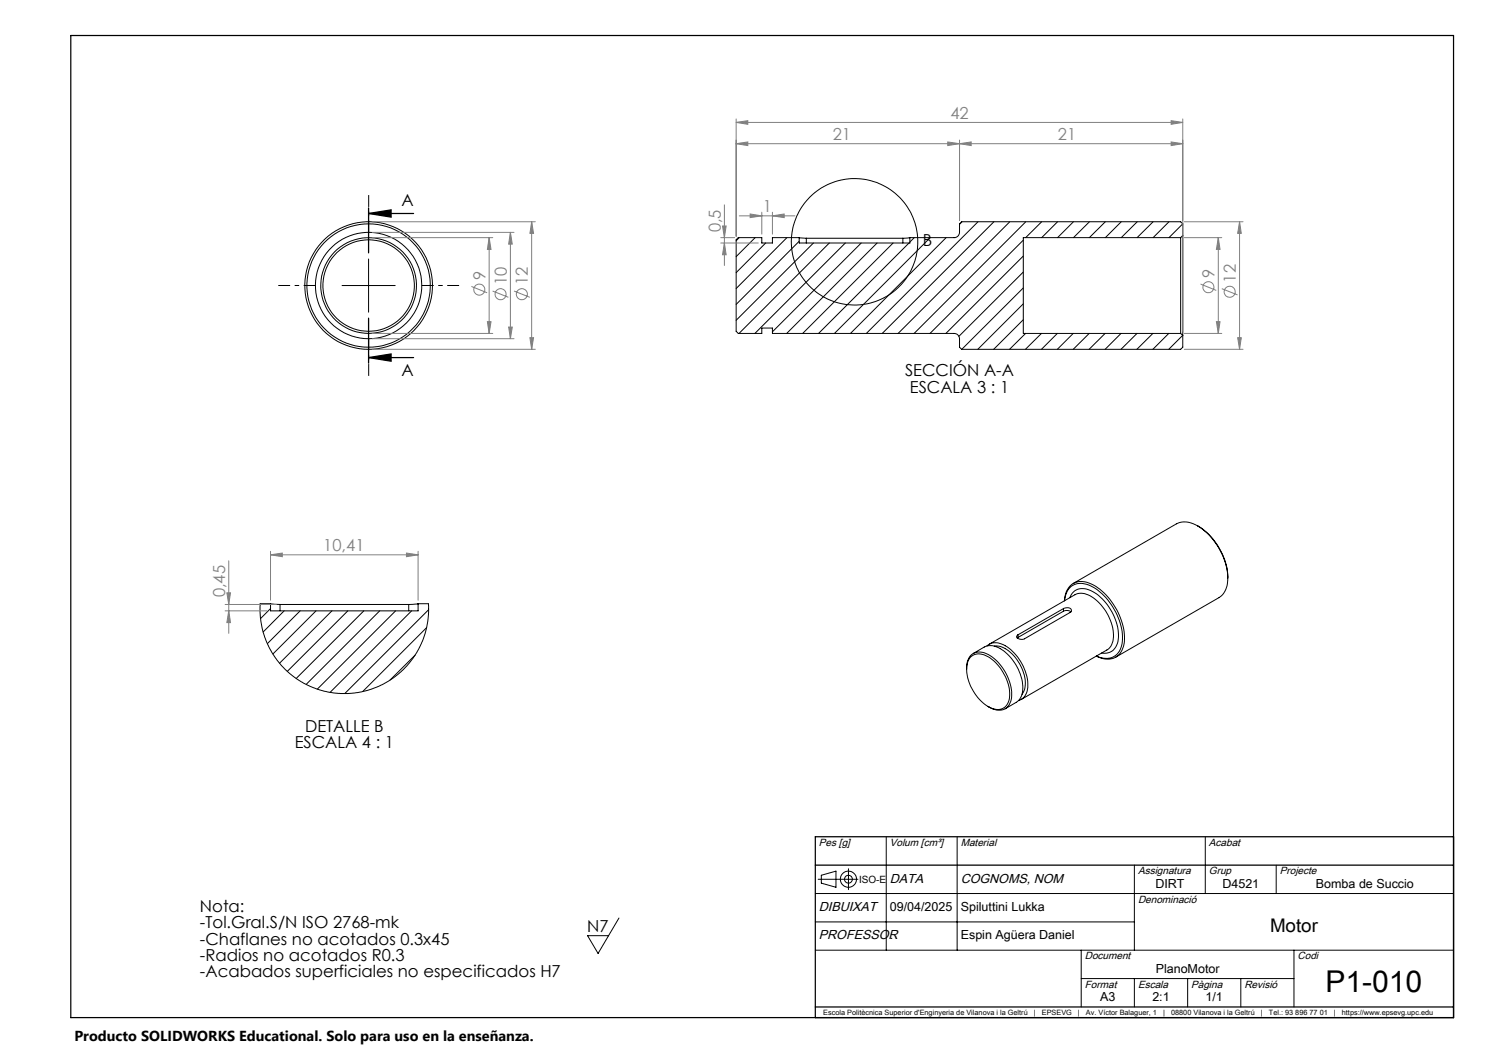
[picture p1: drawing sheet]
<svg xmlns="http://www.w3.org/2000/svg" width="420mm" height="297mm" viewBox="0 0 420 297" stroke-linecap="round" stroke-linejoin="round" font-family="sans-serif">
<g fill="none" stroke="#000" stroke-width=".28">
<path d="M104 73.1v14.9M208.5 67l-.9 .9M213 67l-5.4 5.4M216 68.5l-8.4 8.4M222 67l-14.4 14.4M225.4 67l2 .2M225.4 67h-7.5v1.5h-3v-1.5h-6.7l-.6 .6v25.8l.6 .6h6.7v-1.5h3v1.5h51.2a1.51 1.51 0 0 1 1.6 1.5v2.4l.6 .6M225.4 68l-17.8 17.9M225.4 67v1.5h31.2v-1.5M227.4 67.2h27.3M227.4 67.2v1.3M229.4 68.5l-21.8 21.8"/>
<path d="M233.9 68.5l-25.4 25.5M238.4 68.5l-25.5 25.5M242.9 68.5l-25 25.1M247.4 68.5l-25.5 25.5M251.9 68.5l-25.5 25.5M254.7 67.2v1.3M256.4 68.5l-25.5 25.5M256.6 67l-1.9 .2M257.9 67l-1.3 1.3M262.4 67l-27 27M266.9 67l-27 27M271.4 62.5l-.7 .8"/>
<path d="M275.9 62.5l-31.5 31.5M280.4 62.5l-31.6 31.5M284.8 62.5l-31.5 31.5M288.6 67.7l-26.3 26.3M288.6 72.2l-21.8 21.8M288.6 76.7l-18.1 18.2M289.3 62.5l-31.5 31.5M293.8 62.5l-4.5 4.5M298.3 62.5l-4.5 4.5M302.8 62.5l-4.5 4.5M307.3 62.5l-4.5 4.5M311.8 62.5l-4.5 4.5"/>
<path d="M316.3 62.5l-4.5 4.5M320.8 62.5l-4.5 4.5M325.3 62.5l-4.6 4.5M329.7 62.5l-4.4 4.5M333 67v27M333 67h-44.4v27h44.4M333.6 66.4v28.2M333.6 63.1l-.6-.6h-61.7l-.6 .6v2.4a1.51 1.51 0 0 1-1.6 1.5h-12.5M333.6 63.1l-3.9 3.9M333.6 66.4l-.6 .6M333.6 63.1v3.3M96.5 80.5h15"/>
<path d="M288.6 81.2l-17.3 17.3M288.6 85.7l-12.8 12.8M288.6 90.2l-8.3 8.3M289.3 94l-4.5 4.5M293.8 94l-4.6 4.5M298.2 94l-4.4 4.5M302.7 94l-4.5 4.5M307.2 94l-4.5 4.5M311.7 94l-4.5 4.5M316.2 94l-4.5 4.5M320.7 94l-4.5 4.5M325.2 94l-4.5 4.5"/>
<path d="M329.7 94l-4.5 4.5M333 94l.6 .6M333.6 94.6l-3.9 3.9M333.6 94.6v3.3l-.6 .6h-61.7M337.9 148.3a6.1 6.1 0 0 0-6-.6l-29.2 16.9M337.9 148.3a18.5 18.5 0 0 1 8.4 15.6 5.7 5.7 0 0 1-2.4 4.7l-29.2 16.7M337.9 148.3a18.1 18.1 0 0 1 8.4 14.8M76.3 170.3h-2.9v3.9l.6 3.2 1 3.1 1.3 2.8 1.9 2.9 2 2.3 1.7 1.6 3.8 2.6 2.8 1.3 2.9 .9 4.6 .7h2.8l3.3-.5 4.8-1.6 4.1-2.3 2-1.6 2-2.1 2.1-2.6 1.7-3.2 1.3-3.5 .6-3.1 .2-4.8h-3M76.3 170.3l2.7 .2M76.3 171.7l-2.8 2.8M76.3 170.3v2h41.6v-2M79 170.5h36.3"/>
<path d="M79 170.5v1.8M80.2 172.3l-6 6M84.7 172.3l-9.3 9.2M89.1 172.3l-12.1 12.2M93.6 172.3l-14.8 14.8M98.1 172.3l-17.1 17.1M102.6 172.3l-19.1 19.1M107.1 172.3l-20.7 20.7M111.6 172.3l-22.1 22.1M115.3 170.5v1.8M116.1 172.3l-23 23M117.9 170.3l-2.6 .2"/>
<path d="M118.1 170.3l-.2 .2M120.3 177l-18 18M120.9 172l-23.6 23.6M287.1 179.8l-.2 .1M287.1 179.1v.7M300 171.7a1.44 1.44 0 0 1 2.2 .6l-.4 .5-12.8 7.4a1.64 1.64 0 0 1-2.3-.7l.4-.4M300 172.4a2.02 2.02 0 0 1 2.1 .2M300 171.7l-12.9 7.4M300 172.4l-12.9 7.4M300 171.7v.7M301.8 168.6a3.9 3.9 0 0 1 5.8-2.1 14.8 14.8 0 0 1 7.7 14.4 3.8 3.8 0 0 1-4.5 3.3M117.1 184.8l-7.1 7"/>
<path d="M272.7 188.8a4 4 0 0 1 3.5-4.9 9.8 9.8 0 0 1 7.4 5.7 10.4 10.4 0 0 1 1.3 8.7 3.5 3.5 0 0 1-5.4 1.4l-.8-.4M273.8 185.3a4.2 4.2 0 0 1 5.5 .3 12.7 12.7 0 0 1 5.3 12.1 3.4 3.4 0 0 1-5.3 1.9 12.8 12.8 0 0 1-6.5-12.2l.3-1zM274.5 184.3l3.1-1.8a5.1 5.1 0 0 1 5.6 1.2 13.4 13.4 0 0 1 5.1 12.1l-.6 1.4-.6 .6-3.6 2.1M278.4 182.2a4.1 4.1 0 0 1 5.2-.1 13.2 13.2 0 0 1 6.1 12.9 3.4 3.4 0 0 1-2.4 2.6M279.1 181.7l24.1-14a5.2 5.2 0 0 1 5.8 1.4 13.5 13.5 0 0 1 4.9 11.7l-.5 1.4-.9 1-24.4 14.1M280.5 182.2a7.3 7.3 0 0 1 6.3 3.9 9.5 9.5 0 0 1 1.8 9.2l-.3 .5M309.3 185a4.7 4.7 0 0 0 4.9 .2 4.7 4.7 0 0 0 2.4-4.3 17.6 17.6 0 0 0-9.4-15.8 4.7 4.7 0 0 0-6.9 4.3l-.1 .1a5.1 5.1 0 0 1 4.7-5.5 12.7 12.7 0 0 1 9.2 6.5 15.8 15.8 0 0 1 2.8 11.8 4.7 4.7 0 0 1-6.9 3.1l-.8-.3M250 236v32M270 236v32M340 236v16M174.6 258.9l-5.9 10-3-5h5.9M230 252h180"/>
<path d="M230.8 248h11.2M231.7 246.9l4.1-1.2v4.6l-4.1-1.2zM239.3 245v5.9M320 244v24M360 244v8M230 268h180M230 260h90M305 268v16M305 276h60M320 276v8M335 276v8M350 276v8"/>
<path d="M365 268v16"/>
<circle cx="241" cy="68.2" r="17.8"/>
<circle cx="104" cy="80.5" r="17.4"/>
<circle cx="104" cy="80.5" r="12.9"/>
<circle cx="104" cy="80.5" r="13.5"/>
<circle cx="104" cy="80.5" r="18"/>
<circle cx="104" cy="80.5" r="15"/>
<circle cx="239.3" cy="248" r="1.11"/>
<circle cx="239.3" cy="248" r="2.28"/>
</g>
<g fill="none" stroke="#808080" stroke-width=".28">
<path d="M207.6 34.5l3.3-.5v1.1zM207.6 33.5v33.1M207.6 34.5h126M270.7 39.5v22.7M330.3 34l3.3 .5-3.3 .6zM333.6 33.5v60.1M204.3 57.8v17.1M207.6 40.5l3.3-.5v1.1zM207.6 40.5h126M214.9 59.9v6.1M217.9 59.9v6.1M267.3 40l3.4 .5-3.4 .6z"/>
<path d="M270.7 40.5l3.2-.5v1.1zM330.3 40l3.3 .5-3.3 .6zM105 67h34M105 65.5h40M105 62.5h46M138 67l.5 3.3h-1zM138 67v27M144 65.5l.5 3.4h-1zM144 65.5v30M150 62.5l.5 3.3h-1zM150 62.5v36M203.3 68.5h10.6"/>
<path d="M203.3 67h3.9M203.8 63.7h1l-.5 3.3zM204.3 68.5l.5 3.4h-1zM208.5 60.9h15.7M211.6 60.4l3.3 .5-3.3 .5zM217.9 60.9l3.3-.5v1zM334 67h10.6M334 62.5h16.6M343.6 67l.5 3.3h-1zM343.6 67v27M349.6 62.5l.5 3.3h-1zM349.6 62.5v36"/>
<path d="M105 95.5h40M105 98.5h46M105 94h34M133 80.8l4.4 1.8M137.5 90.7h1l-.5 3.3zM139 82.1l4.4 1.8M143.5 92.2h1l-.5 3.3zM145 82.1l4.4 1.8M149.5 95.2h1l-.5 3.3zM334 98.5h16.6M334 94h10.6M338.6 80.1l4.5 1.8"/>
<path d="M343.1 90.7h1l-.5 3.3zM344.6 81.4l4.5 1.8M349.1 95.2h1l-.5 3.3zM64.5 158.2v20.4M76.3 156.5l3.3-.5v1zM76.3 155.5v13.8M76.3 156.5h41.6M114.7 156l3.2 .5-3.2 .5zM117.9 155.5v13.8M63.5 172.3h11.8M63.5 170.5h14.5M64 167.2h1l-.5 3.3z"/>
<path d="M64.5 172.3l.5 3.3h-1z"/>
<circle cx="135.2" cy="81.7" r="1.56"/>
<circle cx="141.2" cy="83" r="1.56"/>
<circle cx="147.2" cy="83" r="1.55"/>
<circle cx="340.8" cy="81" r="1.55"/>
<circle cx="346.9" cy="82.3" r="1.56"/>
</g>
<path d="M20 10h390v277h-390zM104 58.6v12.7M104 60.2l6.3-1v2zM104 60.2h12.7M104 89.7v12.7M104 100.9l6.3-1.1v2.1zM104 100.9h12.7M410 236h-180v51M230 244h180M230 284h180" fill="none" stroke="#000" stroke-width=".35"/>
<path d="M104 65.5v-10.5M89 80.5h-10.5M104 95.5v10.5M119 80.5h10.5" fill="none" stroke="#000" stroke-width=".28" stroke-dasharray="15.2 1.3 1.3 1.3" stroke-dashoffset="11.9" stroke-linecap="butt"/>
<path d="M104 60.2l6.3-1v2zM104 100.9l6.3-1.1v2.1z" fill="#000"/>
<g fill="#808080">
<path d="M114.7 156l3.2 .5-3.2 .5zM76.3 156.5l3.3-.5v1z"/>
<path d="M207.6 40.5l3.3-.5v1.1zM267.3 40l3.4 .5-3.4 .6zM270.7 40.5l3.2-.5v1.1zM330.3 40l3.3 .5-3.3 .6zM207.6 34.5l3.3-.5v1.1zM330.3 34l3.3 .5-3.3 .6z"/>
<path d="M204.3 68.5l.5 3.4h-1zM203.8 63.7h1l-.5 3.3z"/>
<path d="M64.5 172.3l.5 3.3h-1zM64 167.2h1l-.5 3.3z"/>
<path d="M144 65.5l.5 3.4h-1zM143.5 92.2h1l-.5 3.3zM150 62.5l.5 3.3h-1zM149.5 95.2h1l-.5 3.3zM138 67l.5 3.3h-1zM137.5 90.7h1l-.5 3.3zM343.6 67l.5 3.3h-1zM343.1 90.7h1l-.5 3.3zM349.6 62.5l.5 3.3h-1zM349.1 95.2h1l-.5 3.3z"/>
<path d="M211.6 60.4l3.3 .5-3.3 .5zM217.9 60.9l3.3-.5v1z"/>
</g>
<text font-size="8.5" x="373.9" y="279.8">P1-010</text>
<text font-size="5.3" x="358.2" y="263">Motor</text>
<g font-size="4.7" fill="#808080">
<text x="268.1" y="33.5">42</text>
<text x="234.9" y="39.5">21</text>
<text x="298.4" y="39.5">21</text>
<text x="215.1" y="59.8">1</text>
<text x="203.3" y="65.5" transform="rotate(-90 203.3 65.5)">0,5</text>
<text x="136.9" y="79.1" transform="rotate(-90 136.9 79.1)">9</text>
<text x="142.9" y="80.4" transform="rotate(-90 142.9 80.4)">10</text>
<text x="148.9" y="80.4" transform="rotate(-90 148.9 80.4)">12</text>
<text x="342.6" y="78.4" transform="rotate(-90 342.6 78.4)">9</text>
<text x="348.6" y="79.7" transform="rotate(-90 348.6 79.7)">12</text>
<text x="91.2" y="155.5">10,41</text>
<text x="63.5" y="168.5" transform="rotate(-90 63.5 168.5)">0,45</text>
</g>
<g font-size="4.7">
<text x="113.3" y="58.1">A</text>
<text x="260.3" y="69.5">B</text>
<text x="113.3" y="106.2">A</text>
<text x="255.3" y="106.2">SECCIÓN A-A</text>
<text x="256.6" y="110.7">ESCALA 3 : 1</text>
<text x="86" y="206.4">DETALLE B</text>
<text x="83.1" y="211">ESCALA 4 : 1</text>
<text x="56.4" y="257.4">Nota:</text>
<text x="56.4" y="261.9">-Tol.Gral.S/N ISO 2768-mk</text>
<text x="165.6" y="262.9">N7</text>
<text x="56.4" y="266.4">-Chaflanes no acotados 0.3x45</text>
<text x="56.4" y="270.9">-Radios no acotados R0.3</text>
<text x="56.4" y="275.5">-Acabados superficiales no especificados H7</text>
</g>
<text font-size="4.1" x="21" y="293.7">Producto SOLIDWORKS Educational. Solo para uso en la enseñanza.</text>
<g font-size="3.7">
<text x="251" y="249">DATA</text>
<text x="271" y="249">COGNOMS, NOM</text>
<text x="231" y="257">DIBUIXAT</text>
<text x="231" y="265">PROFESSOR</text>
</g>
<g font-size="3.5">
<text x="325.9" y="250.5">DIRT</text>
<text x="344.8" y="250.5">D4521</text>
<text x="371.2" y="250.5">Bomba de Succio</text>
<text x="251" y="257">09/04/2025</text>
<text x="271" y="257">Spiluttini Lukka</text>
<text x="251" y="265">.</text>
<text x="271" y="265">Espin Agüera Daniel</text>
<text x="326" y="274.5">PlanoMotor</text>
<text x="310.3" y="282.5">A3</text>
<text x="325.1" y="282.5">2:1</text>
<text x="340.1" y="282.5">1/1</text>
</g>
<g font-size="2.9">
<text x="231" y="238.6">Pes [g]</text>
<text x="251" y="238.6">Volum [cm³]</text>
<text x="271" y="238.6">Material</text>
<text x="341" y="238.6">Acabat</text>
<text x="321" y="246.6">Assignatura</text>
<text x="341" y="246.6">Grup</text>
<text x="361" y="246.6">Projecte</text>
<text x="321" y="254.6">Denominació</text>
<text x="306" y="270.6">Document</text>
<text x="366" y="270.6">Codi</text>
<text x="306" y="278.6">Format</text>
<text x="321" y="278.6">Escala</text>
<text x="336" y="278.6">Pàgina</text>
<text x="351" y="278.6">Revisió</text>
</g>
<text font-size="2.8" x="242.3" y="249">ISO-E</text>
<g font-size="2.1">
<text x="232.2" y="286.1">Escola Politècnica Superior d'Enginyeria de Vilanova i la Geltrú</text>
<text x="291.6" y="286.1">|</text>
<text x="293.9" y="286.1">EPSEVG</text>
<text x="304.1" y="286.1">|</text>
<text x="306.3" y="286.1">Av. Víctor Balaguer, 1</text>
<text x="328.1" y="286.1">|</text>
<text x="330.3" y="286.1">08800 Vilanova i la Geltrú</text>
<text x="355.7" y="286.1">|</text>
<text x="357.9" y="286.1">Tel.: 93 896 77 01</text>
<text x="376.2" y="286.1">|</text>
<text x="378.5" y="286.1">https://www.epsevg.upc.edu</text>
</g>
</svg>
